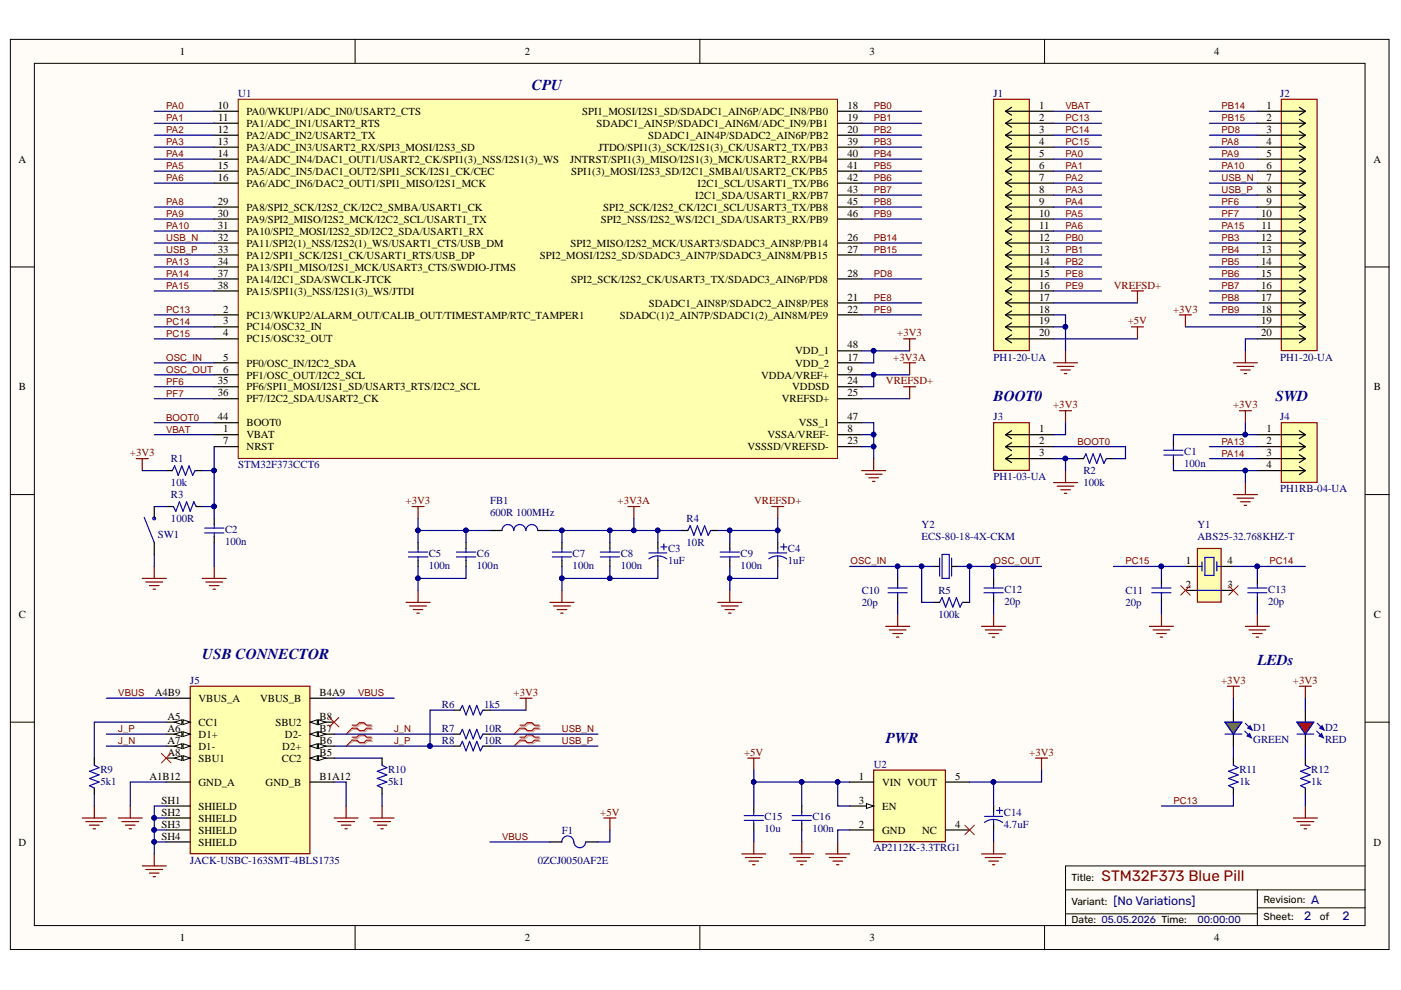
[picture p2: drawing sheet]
# Altium project STM32F373BluePill.PrjPcb
BoardName: STM32F373 Blue Pill; BoardRevision: A
2 sheets, 42 parts. Net scope: global (net labels, ports and power ports of the same name join across sheets).
Board file: STM32F373BluePill.PcbDoc
Sheets:
  [01]-COVER PAGE.SchDoc
  [02]-STM32F373BluePill.SchDoc

## Sheet [01]-COVER PAGE.SchDoc
size A4; Revision: 1.0; SheetNumber: 1; SheetTotal: 2

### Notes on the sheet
- DESIGN CONSIDERATIONS
- Variant:
- Board Revision:
- 05.05.2026
- DESIGN NOTE:
  informational design notes .
- DESIGN NOTE:
  cautionary design notes.
- RELEASED 5-MAY-2026
- Table of contents
- Sheet 1:
- Revision
- Initial Release.
- DESIGN NOTE:
  debug notes.
- Sheet 2:
- [02]-STM32F373BluePill.SchDoc
- DESIGN NOTE:
  critical design notes.
- LAYOUT NOTE:
  critical layout guidelines.

## Sheet [02]-STM32F373BluePill.SchDoc
size A4; Revision: A; SheetNumber: 2; SheetTotal: 2

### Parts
C1  100n  [CAPC0603(1608Metric)L]
C2  100n  [CAPC0603(1608Metric)L]
C3  1uF  [CAPMP3216X180N]
C4  1uF  [CAPMP3216X180N]
C5  100n  [CAPC0603(1608Metric)L]
C6  100n  [CAPC0603(1608Metric)L]
C7  100n  [CAPC0603(1608Metric)L]
C8  100n  [CAPC0603(1608Metric)L]
C9  100n  [CAPC0603(1608Metric)L]
C10  20p  [CAPC0603(1608Metric)L]
C11  20p  [CAPC0603(1608Metric)L]
C12  20p  [CAPC0603(1608Metric)L]
C13  20p  [CAPC0603(1608Metric)L]
C14  4.7uF  [CAPMP3216X180N]
C15  10u  [CAPC0603(1608Metric)L]
C16  100n  [CAPC0603(1608Metric)L]
D1  GREEN  [WL-SMCW_0603_150060xx75003]
D2  RED  [WL-SMCW_0603_150060xx75003]
F1  0ZCJ0050AF2E  [0ZCJ_BEL]
FB1  600R 100MHz  [BEADC1608X95N]
J1  PH1-20-UA  [CONN_PH1-20-UA_ADM]
J2  PH1-20-UA  [CONN_PH1-20-UA_ADM]
J3  PH1-03-UA  [CONN_PH1-03-UA]
J4  PH1RB-04-UA  [CONN_PH1RB-04-UA]
J5  JACK-USBC-163SMT-4BLS1735  [JACK-USBC-163SMT-4BLS1735]
R1  10k  [RESC0603(1608Metric)L]
R2  100k  [RESC0603(1608Metric)L]
R3  100R  [RESC0603(1608Metric)L]
R4  10R  [RESC0603(1608Metric)L]
R5  100k  [RESC0603(1608Metric)L]
R6  1k5  [RESC0603(1608Metric)L]
R7  10R  [RESC0603(1608Metric)L]
R8  10R  [RESC0603(1608Metric)L]
R9  5k1  [RESC0603(1608Metric)L]
R10  5k1  [RESC0603(1608Metric)L]
R11  1k  [RESC0603(1608Metric)L]
R12  1k  [RESC0603(1608Metric)L]
SW1  TS09-63-25-R-260-SMT-TR  [SW_TS09-63-25-R-260-SMT-TR]  (value not drawn)
U1  STM32F373CCT6  [QFP50P900X900X160-48N]
U2  AP2112K-3.3TRG1  [SOT95P285X140-5N]
Y1  ABS25-32.768KHZ-T  [XTAL_ABS25-32.768KHZ-6-1-T]
Y2  ECS-80-18-4X-CKM  [XTAL_ECS-80-18-4X-CKM]

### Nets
+3V3: C1.2 C5.2 C6.2 C14.1 D1.1(POS) D2.1(POS) FB1.1 J2.19 J3.1 J4.1 R1.2 R6.1 U1.17(VDD_2) U1.48(VDD_1) U2.5(VOUT)
+3V3A: C3.1 C7.2 C8.2 FB1.2 R4.2 U1.9(VDDA/VREF+) U1.24(VDDSD)
+5V: C15.2 C16.2 F1.2 J1.20 U2.1(VIN) U2.3(EN)
GND: C1.1 C2.1 C3.2 C4.2 C5.1 C6.1 C7.1 C8.1 C9.1 C10.1 C11.1 C12.1 C13.1 C14.2 C15.1 C16.1 J1.18 J1.19 J2.20 J3.3 J4.4 J5.A1B12(GND_A) J5.B1A12(GND_B) J5.SH1(SHIELD) J5.SH2(SHIELD) J5.SH3(SHIELD) J5.SH4(SHIELD) R2.2 R9.2 R10.2 R12.2 SW1.1 U1.8(VSSA/VREF-) U1.23(VSSSD/VREFSD-) U1.47(VSS_1) U2.2(GND)
VREFSD+: C4.1 C9.2 J1.17 R4.1 U1.25(VREFSD+)
BOOT0: J3.2 R2.1 U1.44(BOOT0)
J_N: J5.A7(D1-) J5.B7(D2-) R7.2
J_P: J5.A6(D1+) J5.B6(D2+) R6.2 R8.2
OSC_IN: C10.2 R5.2 U1.5(PF0/OSC_IN/I2C2_SDA) Y2.1
OSC_OUT: C12.2 R5.1 U1.6(PF1/OSC_OUT/I2C2_SCL) Y2.2
PA0: J1.5 U1.10(PA0/WKUP1/ADC_IN0/USART2_CTS)
PA1: J1.6 U1.11(PA1/ADC_IN1/USART2_RTS)
PA2: J1.7 U1.12(PA2/ADC_IN2/USART2_TX)
PA3: J1.8 U1.13(PA3/ADC_IN3/USART2_RX/SPI3_MOSI/I2S3_SD)
PA4: J1.9 U1.14(PA4/ADC_IN4/DAC1_OUT1/USART2_CK/SPI1(3)_NSS/I2S1(3)_WS)
PA5: J1.10 U1.15(PA5/ADC_IN5/DAC1_OUT2/SPI1_SCK/I2S1_CK/CEC)
PA6: J1.11 U1.16(PA6/ADC_IN6/DAC2_OUT1/SPI1_MISO/I2S1_MCK)
PA8: J2.4 U1.29(PA8/SPI2_SCK/I2S2_CK/I2C2_SMBA/USART1_CK)
PA9: J2.5 U1.30(PA9/SPI2_MISO/I2S2_MCK/I2C2_SCL/USART1_TX)
PA10: J2.6 U1.31(PA10/SPI2_MOSI/I2S2_SD/I2C2_SDA/USART1_RX)
PA13: J4.2 U1.34(PA13/SPI1_MISO/I2S1_MCK/USART3_CTS/SWDIO-JTMS)
PA14: J4.3 U1.37(PA14/I2C1_SDA/SWCLK-JTCK)
PA15: J2.11 U1.38(PA15/SPI1(3)_NSS/I2S1(3)_WS/JTDI)
PB0: J1.12 U1.18(SPI1_MOSI/I2S1_SD/SDADC1_AIN6P/ADC_IN8/PB0)
PB1: J1.13 U1.19(SDADC1_AIN5P/SDADC1_AIN6M/ADC_IN9/PB1)
PB2: J1.14 U1.20(SDADC1_AIN4P/SDADC2_AIN6P/PB2)
PB3: J2.12 U1.39(JTDO/SPI1(3)_SCK/I2S1(3)_CK/USART2_TX/PB3)
PB4: J2.13 U1.40(JNTRST/SPI1(3)_MISO/I2S1(3)_MCK/USART2_RX/PB4)
PB5: J2.14 U1.41(SPI1(3)_MOSI/I2S3_SD/I2C1_SMBAl/USART2_CK/PB5)
PB6: J2.15 U1.42(I2C1_SCL/USART1_TX/PB6)
PB7: J2.16 U1.43(I2C1_SDA/USART1_RX/PB7)
PB8: J2.17 U1.45(SPI2_SCK/I2S2_CK/I2C1_SCL/USART3_TX/PB8)
PB9: J2.18 U1.46(SPI2_NSS/I2S2_WS/I2C1_SDA/USART3_RX/PB9)
PB14: J2.1 U1.26(SPI2_MISO/I2S2_MCK/USART3/SDADC3_AIN8P/PB14)
PB15: J2.2 U1.27(SPI2_MOSI/I2S2_SD/SDADC3_AIN7P/SDADC3_AIN8M/PB15)
PC13: J1.2 R11.2 U1.2(PC13/WKUP2/ALARM_OUT/CALIB_OUT/TIMESTAMP/RTC_TAMPER1)
PC14: C13.2 J1.3 U1.3(PC14/OSC32_IN) Y1.4
PC15: C11.2 J1.4 U1.4(PC15/OSC32_OUT) Y1.1
PD8: J2.3 U1.28(SPI2_SCK/I2S2_CK/USART3_TX/SDADC3_AIN6P/PD8)
PE8: J1.15 U1.21(SDADC1_AIN8P/SDADC2_AIN8P/PE8)
PE9: J1.16 U1.22(SDADC(1)2_AIN7P/SDADC1(2)_AIN8M/PE9)
PF6: J2.9 U1.35(PF6/SPI1_MOSI/I2S1_SD/USART3_RTS/I2C2_SCL)
PF7: J2.10 U1.36(PF7/I2C2_SDA/USART2_CK)
USB_N: J2.7 R7.1 U1.32(PA11/SPI2(1)_NSS/I2S2(1)_WS/USART1_CTS/USB_DM)
USB_P: J2.8 R8.1 U1.33(PA12/SPI1_SCK/I2S1_CK/USART1_RTS/USB_DP)
VBAT: J1.1 U1.1(VBAT)
VBUS: F1.1 J5.A4B9(VBUS_A) J5.B4A9(VBUS_B)
NetC2_2: C2.2 R1.1 R3.2 U1.7(NRST)
NetD1_2: D1.2(NEG) R11.1
NetD2_2: D2.2(NEG) R12.1
NetJ5_A5: J5.A5(CC1) R9.1
NetJ5_B5: J5.B5(CC2) R10.1
NetR3_1: R3.1 SW1.2

Not connected (* = marked no-connect by the designer): J5 A8(SBU1)* B8(SBU2)*; U2 4(NC)*; Y1 2* 3*

### Layout directives
differential pair; differential pair class USB: J_N, J_P, USB_N
differential pair; differential pair class DIFF_USB: USB_P

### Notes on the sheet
- (near U1) CPU
- (near J3) BOOT0
- (near J4) SWD
- (near J5) USB CONNECTOR
- LEDs
- (near U2) PWR
- Title:
- Variant:
- Revision:
- Date:
- 05.05.2026
- Time:
- 00:00:00
- Sheet:
- of
